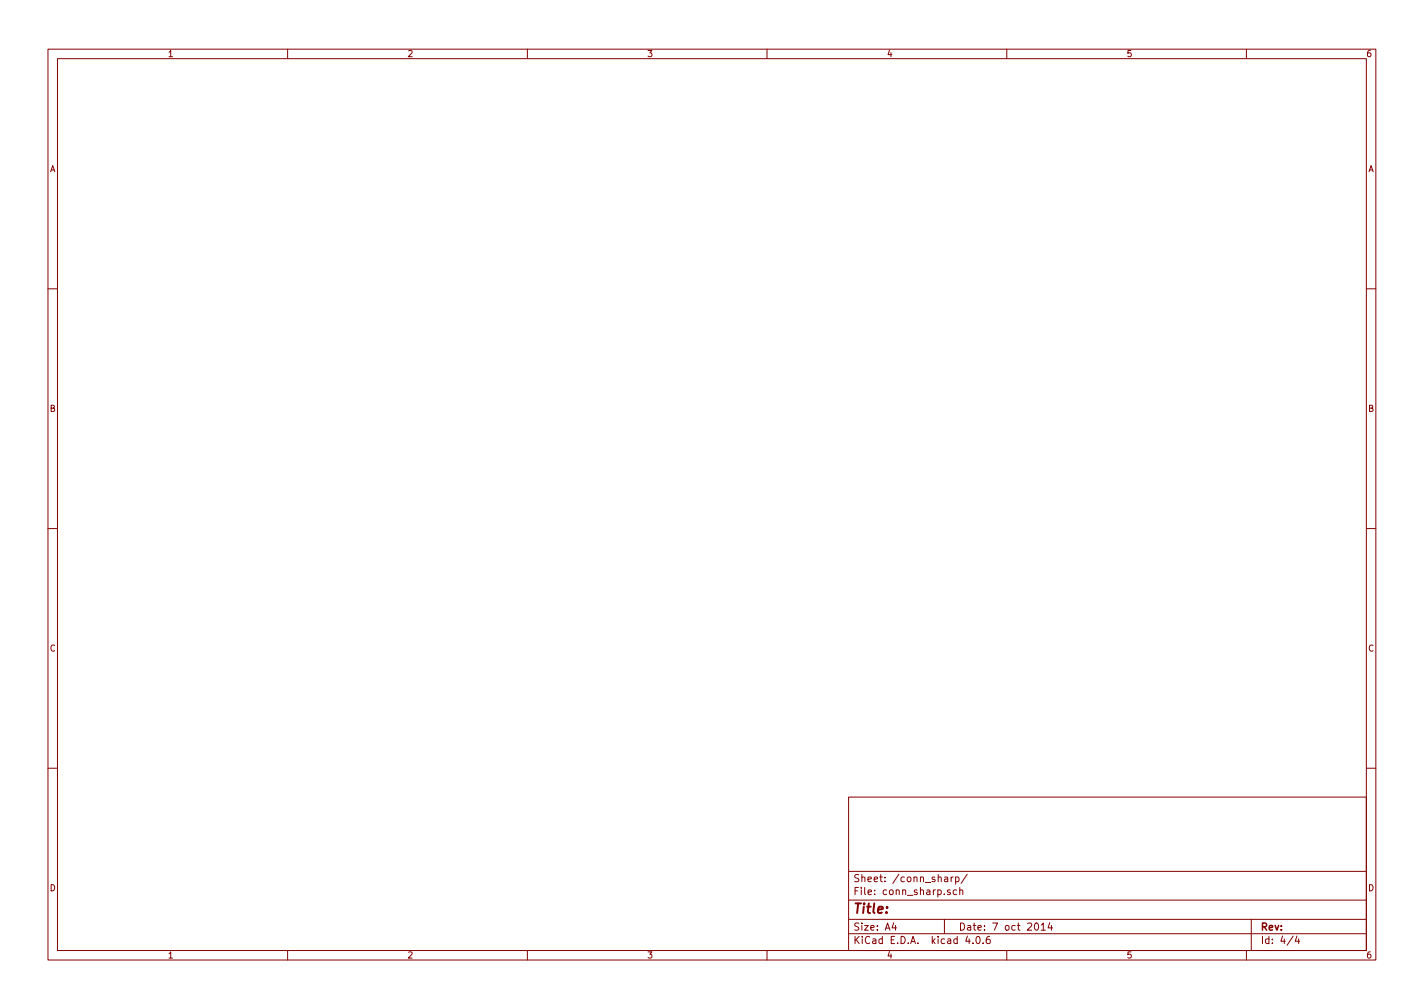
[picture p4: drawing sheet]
<svg xmlns="http://www.w3.org/2000/svg" width="297mm" height="210mm" viewBox="0 0 297 210" stroke-linecap="round" stroke-linejoin="round" font-family="sans-serif">
<g fill="none" stroke="#840000" stroke-width=".21">
<path d="M10 10.3h277v189.9h-277zM12 12.2h273v186.1h-273zM60 10.3v1.9M110 10.3v1.9M160 10.3v1.9M210 10.3v1.9M260 10.3v1.9M10 60.2h2M285 60.2h2M10 110.3h2M285 110.3h2M10 160.2h2"/>
<path d="M177 166.3h108v32h-108zM285 160.2h2M60 198.3v1.9M110 198.3v1.9M160 198.3v1.9M177 194.8h108M177 191.8h108M177 187.8h108M177 181.8h108M186.4 192.5l-.3 1h.9M186.8 193v1M197 191.8v3"/>
<path d="M197.1 183h.5l.1 .9M197.7 183.3l-.5 .1-.2 .2 .2 .3 .5-.1M198.2 185.7l-.4-.1-.2 .2 .1 .2 .5 .2v.3h-.6M198.4 182.9v1M198.8 182.9l-.4 .3M199.3 183l.5-.1 .3 .3-.2 .6h-.6M199.3 182.9v1.5M199.5 185.7l-.4-.1-.3 .3 .1 .6 .2 .1 .4-.1M200.2 185.7l.2-.1 .4 .1v.9M200.2 185.1v1.5M201.8 182.3l-1.3 2M201.8 195.2l-.4 1.1h1"/>
<path d="M202.9 196.7v.1M203.8 195.4l.1-.1a.8 .8 0 0 1 .6 .8 .8 .8 0 0 1-.6 .7 .97 .97 0 0 1-.1-1.4zM205.1 196.7v.1M206.4 195.3l-.4 .1a1.11 1.11 0 0 0-.1 1.3l.4 .1 .2-.1 .1-.5-.3-.3-.4 .1-.2 .2M210 198.3v1.9M215.9 192.7l.2-.2a.8 .8 0 0 1 .6 .8 .8 .8 0 0 1-.6 .7l-.3-.5zM217.2 193l.4-.5v1.5M217.2 194h.9M219 192.5l-.4 1h1M219.3 193v1M260 198.3v1.9M261 191.8v6.5"/>
<path d="M269.7 195.2l-1.2 2M270.5 195.2l-.3 1.1h.9M270.9 195.8v1"/>
</g>
<text font-size="2.8" fill="#840000" x="178" y="190.5">Title:</text>
<g font-size="2.1" fill="#840000">
<text x="178" y="184">Sheet: /conn_sharp/</text>
<text x="178" y="186.7">File: conn_sharp.sch</text>
<text x="178" y="196.9">KiCad E.D.A. kicad 4.0.6</text>
<text x="178" y="194.1">Size: A4</text>
<text x="200" y="194.1">Date: 7 oct 2014</text>
<text x="263" y="194.1">Rev:</text>
<text x="263" y="196.9">Id: 4/4</text>
</g>
<g font-size="1.8" fill="#840000">
<text x="35" y="11.9">1</text>
<text x="85" y="11.9">2</text>
<text x="135" y="11.9">3</text>
<text x="185" y="11.9">4</text>
<text x="235" y="11.9">5</text>
<text x="285" y="11.9">6</text>
<text x="10.4" y="35.9">A</text>
<text x="285.4" y="35.9">A</text>
<text x="10.4" y="85.9">B</text>
<text x="285.4" y="85.9">B</text>
<text x="10.4" y="135.9">C</text>
<text x="285.4" y="135.9">C</text>
<text x="10.4" y="185.9">D</text>
<text x="285.4" y="185.9">D</text>
<text x="35" y="199.9">1</text>
<text x="85" y="199.9">2</text>
<text x="135" y="199.9">3</text>
<text x="185" y="199.9">4</text>
<text x="235" y="199.9">5</text>
<text x="285" y="199.9">6</text>
</g>
</svg>
